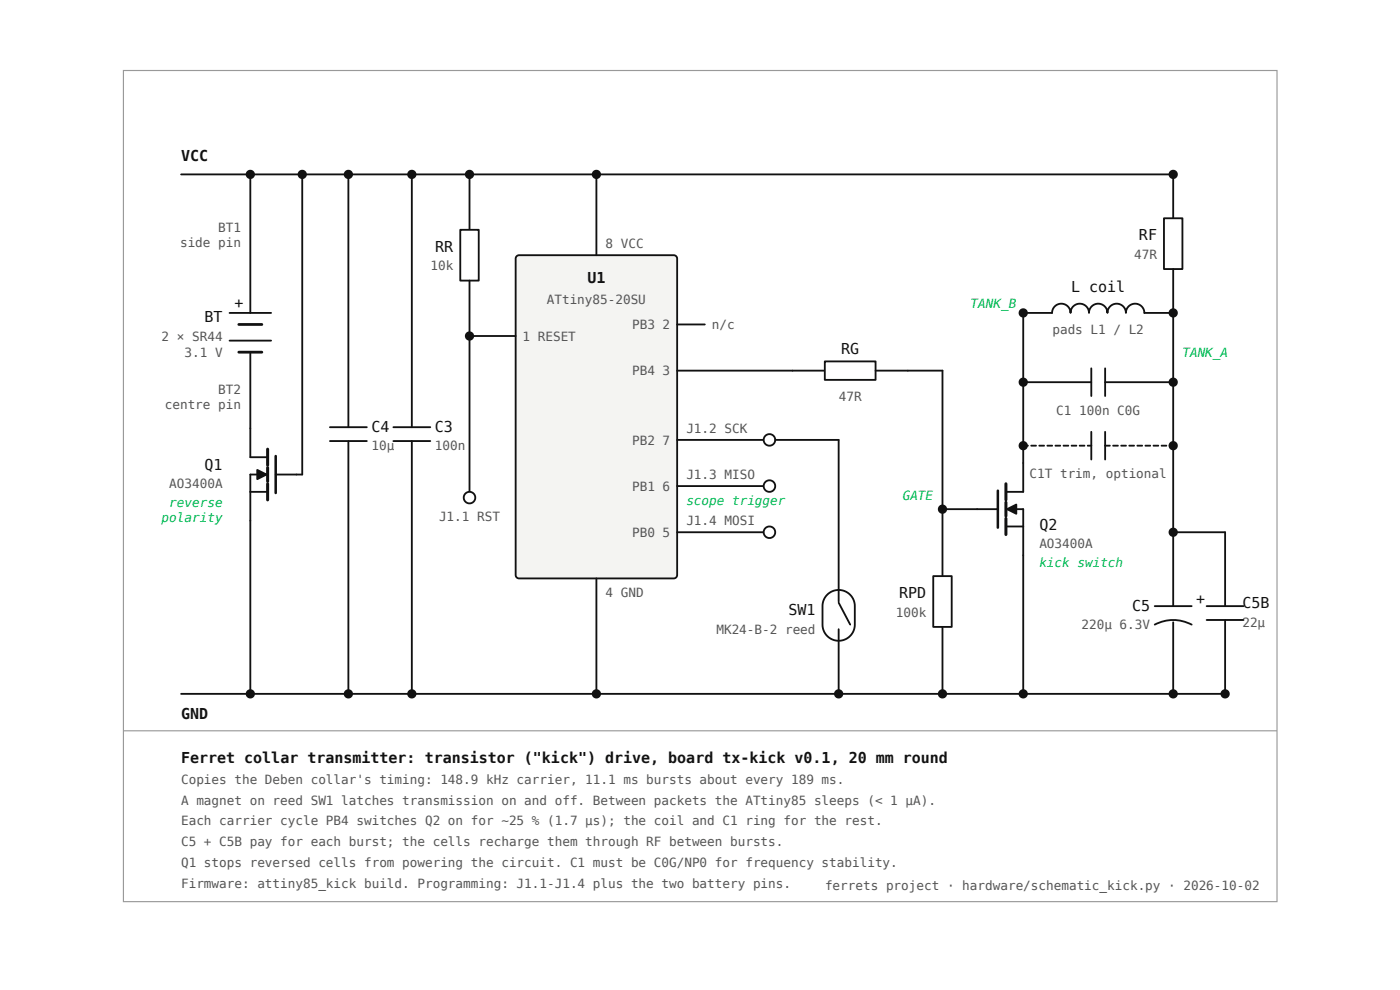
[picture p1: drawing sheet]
<svg xmlns="http://www.w3.org/2000/svg" width="297mm" height="210mm" viewBox="0 0 297 210" stroke-linecap="round" stroke-linejoin="round" font-family="sans-serif">
<path d="M26.2 14.9h244.7v176.3h-244.7z" fill="none" stroke="#999" stroke-width=".24"/>
<path d="M38.4 37h210.5M53.1 37v29.3M38.4 147.1h221.5" fill="none" stroke="#111" stroke-width=".39"/>
<circle cx="53.1" cy="37" r=".78" fill="#111"/>
<g fill="none" stroke="#111" stroke-width=".39">
<path d="M48.7 66.3h8.8M48.7 72.2h8.8M53.1 74.7v22.2h3.7M53.1 104.3h3.7M56.8 100.6h-3.7v9.8M58.5 100.6h4.4"/>
<circle cx="53.1" cy="37" r=".78"/>
</g>
<path d="M50.7 68.8h4.9M50.7 74.7h4.9" fill="none" stroke="#111" stroke-width=".59"/>
<path d="M58.5 96.7v7.8" fill="none" stroke="#111" stroke-width=".54"/>
<path d="M56.8 95.2v3.4M56.8 99.1v3M56.8 102.6v3.4" fill="none" stroke="#111" stroke-width=".64"/>
<path d="M54.6 99.6l1.9 1-1.9 1z" fill="#111"/>
<path d="M54.6 99.6l1.9 1-1.9 1zM53.1 110.4v36.7" fill="none" stroke="#111" stroke-width=".39"/>
<circle cx="53.1" cy="147.1" r=".78" fill="#111"/>
<g fill="none" stroke="#111" stroke-width=".39">
<path d="M64.1 37v63.6h-1.2"/>
<circle cx="53.1" cy="147.1" r=".78"/>
</g>
<circle cx="64.1" cy="37" r=".78" fill="#111"/>
<g fill="none" stroke="#111" stroke-width=".39">
<path d="M73.9 37v53.6M70 90.6h7.8M70 93.5h7.8M73.9 93.5v53.6"/>
<circle cx="64.1" cy="37" r=".78"/>
</g>
<circle cx="73.9" cy="37" r=".78" fill="#111"/>
<circle cx="73.9" cy="37" r=".78" fill="none" stroke="#111" stroke-width=".39"/>
<circle cx="73.9" cy="147.1" r=".78" fill="#111"/>
<g fill="none" stroke="#111" stroke-width=".39">
<path d="M87.4 37v53.6M83.5 90.6h7.8M83.5 93.5h7.8M87.4 93.5v53.6"/>
<circle cx="73.9" cy="147.1" r=".78"/>
</g>
<circle cx="87.4" cy="37" r=".78" fill="#111"/>
<circle cx="87.4" cy="37" r=".78" fill="none" stroke="#111" stroke-width=".39"/>
<circle cx="87.4" cy="147.1" r=".78" fill="#111"/>
<circle cx="87.4" cy="147.1" r=".78" fill="none" stroke="#111" stroke-width=".39"/>
<path d="M109.6 54.3l.5-.2h32.8a.73 .73 0 0 1 .8 .7v67.1a.73 .73 0 0 1-.8 .7h-32.8a.73 .73 0 0 1-.7-.7v-67.1z" fill="#f4f4f2"/>
<path d="M126.5 37v17.1M109.6 54.3l.5-.2h32.8a.73 .73 0 0 1 .8 .7v67.1a.73 .73 0 0 1-.8 .7h-32.8a.73 .73 0 0 1-.7-.7v-67.1z" fill="none" stroke="#111" stroke-width=".39"/>
<circle cx="126.5" cy="37" r=".78" fill="#111"/>
<g fill="none" stroke="#111" stroke-width=".39">
<path d="M126.5 122.6v24.5"/>
<circle cx="126.5" cy="37" r=".78"/>
</g>
<circle cx="126.5" cy="147.1" r=".78" fill="#111"/>
<g fill="none" stroke="#111" stroke-width=".39">
<path d="M99.6 37v11.7M99.6 71.2h9.8"/>
<circle cx="126.5" cy="147.1" r=".78"/>
</g>
<path d="M97.6 48.7h4v10.8h-4z" fill="#fff"/>
<path d="M97.6 48.7h4v10.8h-4zM99.6 59.5v11.7" fill="none" stroke="#111" stroke-width=".39"/>
<circle cx="99.6" cy="37" r=".78" fill="#111"/>
<circle cx="99.6" cy="37" r=".78" fill="none" stroke="#111" stroke-width=".39"/>
<circle cx="99.6" cy="71.2" r=".78" fill="#111"/>
<g fill="none" stroke="#111" stroke-width=".39">
<path d="M99.6 71.2v33.1"/>
<circle cx="99.6" cy="71.2" r=".78"/>
</g>
<circle cx="99.6" cy="105.5" r="1.22" fill="#fff"/>
<g fill="none" stroke="#111" stroke-width=".39">
<path d="M143.7 68.8h5.8M143.7 93.3h18.3"/>
<circle cx="99.6" cy="105.5" r="1.22"/>
</g>
<circle cx="163.2" cy="93.3" r="1.22" fill="#fff"/>
<g fill="none" stroke="#111" stroke-width=".39">
<path d="M143.7 103.1h18.3"/>
<circle cx="163.2" cy="93.3" r="1.22"/>
</g>
<circle cx="163.2" cy="103.1" r="1.22" fill="#fff"/>
<g fill="none" stroke="#111" stroke-width=".39">
<path d="M143.7 112.8h18.3"/>
<circle cx="163.2" cy="103.1" r="1.22"/>
</g>
<circle cx="163.2" cy="112.8" r="1.22" fill="#fff"/>
<g fill="none" stroke="#111" stroke-width=".39">
<path d="M164.5 93.3h13.4v31.8"/>
<circle cx="163.2" cy="112.8" r="1.22"/>
</g>
<path d="M175.5 126.1a3.4 3.4 0 0 1 3.7-.8 3.4 3.4 0 0 1 2.1 3.2v3.9a3.4 3.4 0 0 1-3.4 3.4 3.4 3.4 0 0 1-3.4-3.4v-4.3l.3-1.1z" fill="#fff"/>
<path d="M175.5 126.1a3.4 3.4 0 0 1 3.7-.8 3.4 3.4 0 0 1 2.1 3.2v3.9a3.4 3.4 0 0 1-3.4 3.4 3.4 3.4 0 0 1-3.4-3.4v-4.3l.3-1.1zM177.9 125.1v2.4M177.9 133.4v13.7M177.9 127.8l2.5 4.6" fill="none" stroke="#111" stroke-width=".39"/>
<circle cx="177.9" cy="147.1" r=".78" fill="#111"/>
<g fill="none" stroke="#111" stroke-width=".39">
<path d="M143.7 78.6h31.3"/>
<circle cx="177.9" cy="147.1" r=".78"/>
</g>
<path d="M175 76.6h10.8v3.9h-10.8z" fill="#fff"/>
<path d="M175 76.6h10.8v3.9h-10.8zM185.8 78.6h14.1v29.3h7.4" fill="none" stroke="#111" stroke-width=".39"/>
<circle cx="199.9" cy="107.9" r=".78" fill="#111"/>
<g fill="none" stroke="#111" stroke-width=".39">
<path d="M199.9 107.9v14.2"/>
<circle cx="199.9" cy="107.9" r=".78"/>
</g>
<path d="M198 122.1h3.9v10.8h-3.9z" fill="#fff"/>
<path d="M198 122.1h3.9v10.8h-3.9zM199.9 132.9v14.2" fill="none" stroke="#111" stroke-width=".39"/>
<circle cx="199.9" cy="147.1" r=".78" fill="#111"/>
<g fill="none" stroke="#111" stroke-width=".39">
<path d="M217.1 98.2v6.1h-3.7M207.3 107.9h4.4M213.4 107.9h3.7v9.8M213.4 111.6h3.7"/>
<circle cx="199.9" cy="147.1" r=".78"/>
</g>
<path d="M211.7 104v7.9" fill="none" stroke="#111" stroke-width=".54"/>
<path d="M213.4 102.6v3.4M213.4 106.5v2.9M213.4 109.9v3.4" fill="none" stroke="#111" stroke-width=".64"/>
<path d="M213.7 107.9l1.9-.9v1.9z" fill="#111"/>
<path d="M213.7 107.9l1.9-.9v1.9zM217.1 117.7v29.4" fill="none" stroke="#111" stroke-width=".39"/>
<circle cx="217.1" cy="147.1" r=".78" fill="#111"/>
<g fill="none" stroke="#111" stroke-width=".39">
<path d="M248.9 37v9.3M217.1 66.3v31.9"/>
<circle cx="217.1" cy="147.1" r=".78"/>
</g>
<path d="M246.9 46.3h4v10.7h-4z" fill="#fff"/>
<path d="M246.9 46.3h4v10.7h-4zM248.9 57v9.3" fill="none" stroke="#111" stroke-width=".39"/>
<circle cx="248.9" cy="37" r=".78" fill="#111"/>
<g fill="none" stroke="#111" stroke-width=".39">
<path d="M217.1 66.3h6.1a1.96 1.96 0 0 1 2-1.9 1.96 1.96 0 0 1 1.9 1.9 1.96 1.96 0 0 1 2-1.9 1.96 1.96 0 0 1 1.9 1.9 1.96 1.96 0 0 1 2-1.9 1.96 1.96 0 0 1 1.9 1.9 1.96 1.96 0 0 1 2-1.9 1.96 1.96 0 0 1 2 1.9 1.96 1.96 0 0 1 1.9-1.9 1.96 1.96 0 0 1 2 1.9h6.1v46.5"/>
<circle cx="248.9" cy="37" r=".78"/>
</g>
<circle cx="217.1" cy="66.3" r=".78" fill="#111"/>
<circle cx="217.1" cy="66.3" r=".78" fill="none" stroke="#111" stroke-width=".39"/>
<circle cx="248.9" cy="66.3" r=".78" fill="#111"/>
<g fill="none" stroke="#111" stroke-width=".39">
<path d="M231.5 78.1v5.9M234.5 78.1v5.9M217.1 81h14.4M234.5 81h14.4"/>
<circle cx="248.9" cy="66.3" r=".78"/>
</g>
<circle cx="217.1" cy="81" r=".78" fill="#111"/>
<circle cx="217.1" cy="81" r=".78" fill="none" stroke="#111" stroke-width=".39"/>
<circle cx="248.9" cy="81" r=".78" fill="#111"/>
<circle cx="248.9" cy="81" r=".78" fill="none" stroke="#111" stroke-width=".39"/>
<path d="M216.9 94.3h1.2a.2 .2 0 0 1 .2 .2 .2 .2 0 0 1-.2 .2h-1.1zM218.7 94.3h1.1a.2 .2 0 0 1 .2 .2 .2 .2 0 0 1-.2 .2h-1.1zM220.4 94.3h1.1a.2 .2 0 0 1 .2 .2 .2 .2 0 0 1-.2 .2h-1.1zM222.1 94.3h1.1a.2 .2 0 0 1 .2 .2 .2 .2 0 0 1-.2 .2h-1.1zM223.8 94.3h1.1a.2 .2 0 0 1 .2 .2 .2 .2 0 0 1-.2 .2h-1zM225.5 94.3h1.1a.2 .2 0 0 1 .2 .2 .2 .2 0 0 1-.2 .2h-1zM227.2 94.3h1.1a.2 .2 0 0 1 .2 .2 .2 .2 0 0 1-.2 .2h-1zM228.9 94.3h1.1a.2 .2 0 0 1 .2 .2 .2 .2 0 0 1-.2 .2h-1zM230.6 94.3h.9a.2 .2 0 0 1 .2 .2 .2 .2 0 0 1-.2 .2h-.8z" fill="#111"/>
<path d="M231.5 91.6v5.8M234.5 91.6v5.8" fill="none" stroke="#111" stroke-width=".39"/>
<g fill="#111">
<path d="M234.3 94.3h1.1a.2 .2 0 0 1 .2 .2 .2 .2 0 0 1-.2 .2h-1zM236 94.3h1.1a.2 .2 0 0 1 .2 .2 .2 .2 0 0 1-.2 .2h-1zM237.7 94.3h1.2a.2 .2 0 0 1 .2 .2 .2 .2 0 0 1-.2 .2h-1.1zM239.5 94.3h1.1a.2 .2 0 0 1 .2 .2 .2 .2 0 0 1-.2 .2h-1.1zM241.2 94.3h1.1a.2 .2 0 0 1 .2 .2 .2 .2 0 0 1-.2 .2h-1.1zM242.9 94.3h1.1a.2 .2 0 0 1 .2 .2 .2 .2 0 0 1-.2 .2h-1.1zM244.6 94.3h1.1a.2 .2 0 0 1 .2 .2 .2 .2 0 0 1-.2 .2h-1zM246.3 94.3h1.1a.2 .2 0 0 1 .2 .2 .2 .2 0 0 1-.2 .2h-1zM248 94.3h.9a.2 .2 0 0 1 .2 .2 .2 .2 0 0 1-.2 .2h-.8z"/>
<circle cx="217.1" cy="94.5" r=".78"/>
</g>
<circle cx="217.1" cy="94.5" r=".78" fill="none" stroke="#111" stroke-width=".39"/>
<circle cx="248.9" cy="94.5" r=".78" fill="#111"/>
<g fill="none" stroke="#111" stroke-width=".39">
<path d="M248.9 112.8v15.7M245 132.4a8.3 8.3 0 0 1 7.8 0M245 128.5h7.8M248.9 131.9v15.2"/>
<circle cx="248.9" cy="94.5" r=".78"/>
</g>
<circle cx="248.9" cy="147.1" r=".78" fill="#111"/>
<circle cx="248.9" cy="147.1" r=".78" fill="none" stroke="#111" stroke-width=".39"/>
<circle cx="248.9" cy="112.8" r=".78" fill="#111"/>
<g fill="none" stroke="#111" stroke-width=".39">
<path d="M248.9 112.8h11v15.7M256 128.5h7.8M256 131.4h7.8M259.9 131.4v15.7"/>
<circle cx="248.9" cy="112.8" r=".78"/>
</g>
<circle cx="259.9" cy="147.1" r=".78" fill="#111"/>
<circle cx="259.9" cy="147.1" r=".78" fill="none" stroke="#111" stroke-width=".39"/>
<path d="M26.2 154.9h244.7" fill="none" stroke="#999" stroke-width=".24"/>
<g font-size="3.2" fill="#111">
<text x="38.4" y="34">VCC</text>
<text x="92.3" y="53.4">RR</text>
<text x="241.6" y="50.9">RF</text>
<text x="124.6" y="60">U1</text>
<text x="49.7" y="65.4">+</text>
<text x="227.2" y="61.9">L coil</text>
<text x="43.4" y="68.3">BT</text>
<text x="178.5" y="75.1">RG</text>
<text x="78.8" y="91.5">C4</text>
<text x="92.3" y="91.5">C3</text>
<text x="43.4" y="99.6">Q1</text>
<text x="220.5" y="112.4">Q2</text>
<text x="167.3" y="130.5">SW1</text>
<text x="190.8" y="126.8">RPD</text>
<text x="240.2" y="129.5">C5</text>
<text x="253.8" y="128">+</text>
<text x="263.6" y="129">C5B</text>
<text x="38.4" y="152.5">GND</text>
<text x="38.4" y="161.8">Ferret collar transmitter: transistor (&quot;kick&quot;) drive, board tx-kick v0.1, 20 mm round</text>
</g>
<g font-size="2.7" fill="#555">
<text x="38.2" y="52.4">side pin</text>
<text x="46.3" y="49.2">BT1</text>
<text x="128.5" y="52.6">8 VCC</text>
<text x="91.3" y="57.3">10k</text>
<text x="240.6" y="54.8">47R</text>
<text x="116" y="64.4">ATtiny85-20SU</text>
<text x="134.1" y="69.8">PB3</text>
<text x="140.6" y="69.8">2</text>
<text x="151" y="69.8">n/c</text>
<text x="223.3" y="70.7">pads L1 / L2</text>
<text x="34.3" y="72.2">2 × SR44</text>
<text x="39.1" y="75.6">3.1 V</text>
<text x="110.9" y="72.2">1 RESET</text>
<text x="46.3" y="83.5">BT2</text>
<text x="134.1" y="79.6">PB4</text>
<text x="140.6" y="79.6">3</text>
<text x="35" y="86.7">centre pin</text>
<text x="177.9" y="84.9">47R</text>
<text x="224.1" y="87.9">C1</text>
<text x="228.9" y="87.9">100n C0G</text>
<text x="78.8" y="95.5">10µ</text>
<text x="92.3" y="95.5">100n</text>
<text x="134.1" y="94.2">PB2</text>
<text x="140.6" y="94.2">7</text>
<text x="145.6" y="91.8">J1.2 SCK</text>
<text x="145.6" y="101.6">J1.3 MISO</text>
<text x="218.4" y="101.3">C1T trim, optional</text>
<text x="35.9" y="103.5">AO3400A</text>
<text x="134.1" y="104">PB1</text>
<text x="140.6" y="104">6</text>
<text x="93.1" y="110.4">J1.1 RST</text>
<text x="134.1" y="113.8">PB0</text>
<text x="140.6" y="113.8">5</text>
<text x="145.6" y="111.4">J1.4 MOSI</text>
<text x="220.5" y="116.3">AO3400A</text>
<text x="128.5" y="126.5">4 GND</text>
<text x="190" y="130.7">100k</text>
<text x="152" y="134.4">MK24-B-2 reed</text>
<text x="229.4" y="133.4">220µ 6.3V</text>
<text x="263.6" y="132.9">22µ</text>
<text x="38.4" y="166.2">Copies the Deben collar's timing: 148.9 kHz carrier, 11.1 ms bursts about every 189 ms.</text>
<text x="38.4" y="170.6">A magnet on reed SW1 latches transmission on and off. Between packets the ATtiny85 sleeps (&lt; 1 µA).</text>
<text x="38.4" y="175">Each carrier cycle PB4 switches Q2 on for ~25 % (1.7 µs); the coil and C1 ring for the rest.</text>
<text x="38.4" y="179.4">C5 + C5B pay for each burst; the cells recharge them through RF between bursts.</text>
<text x="38.4" y="183.8">Q1 stops reversed cells from powering the circuit. C1 must be C0G/NP0 for frequency stability.</text>
<text x="38.4" y="188.2">Firmware: attiny85_kick build. Programming: J1.1-J1.4 plus the two battery pins.</text>
<text x="175" y="188.7">ferrets project · hardware/schematic_kick.py · 2026-10-02</text>
</g>
<g font-size="2.7" fill="#0b5">
<text x="205.9" y="65.4">TANK_B</text>
<text x="250.9" y="75.6">TANK_A</text>
<text x="35.9" y="107.5">reverse</text>
<text x="145.6" y="107">scope trigger</text>
<text x="191.5" y="106">GATE</text>
<text x="34.3" y="110.6">polarity</text>
<text x="220.5" y="120.2">kick switch</text>
</g>
</svg>
